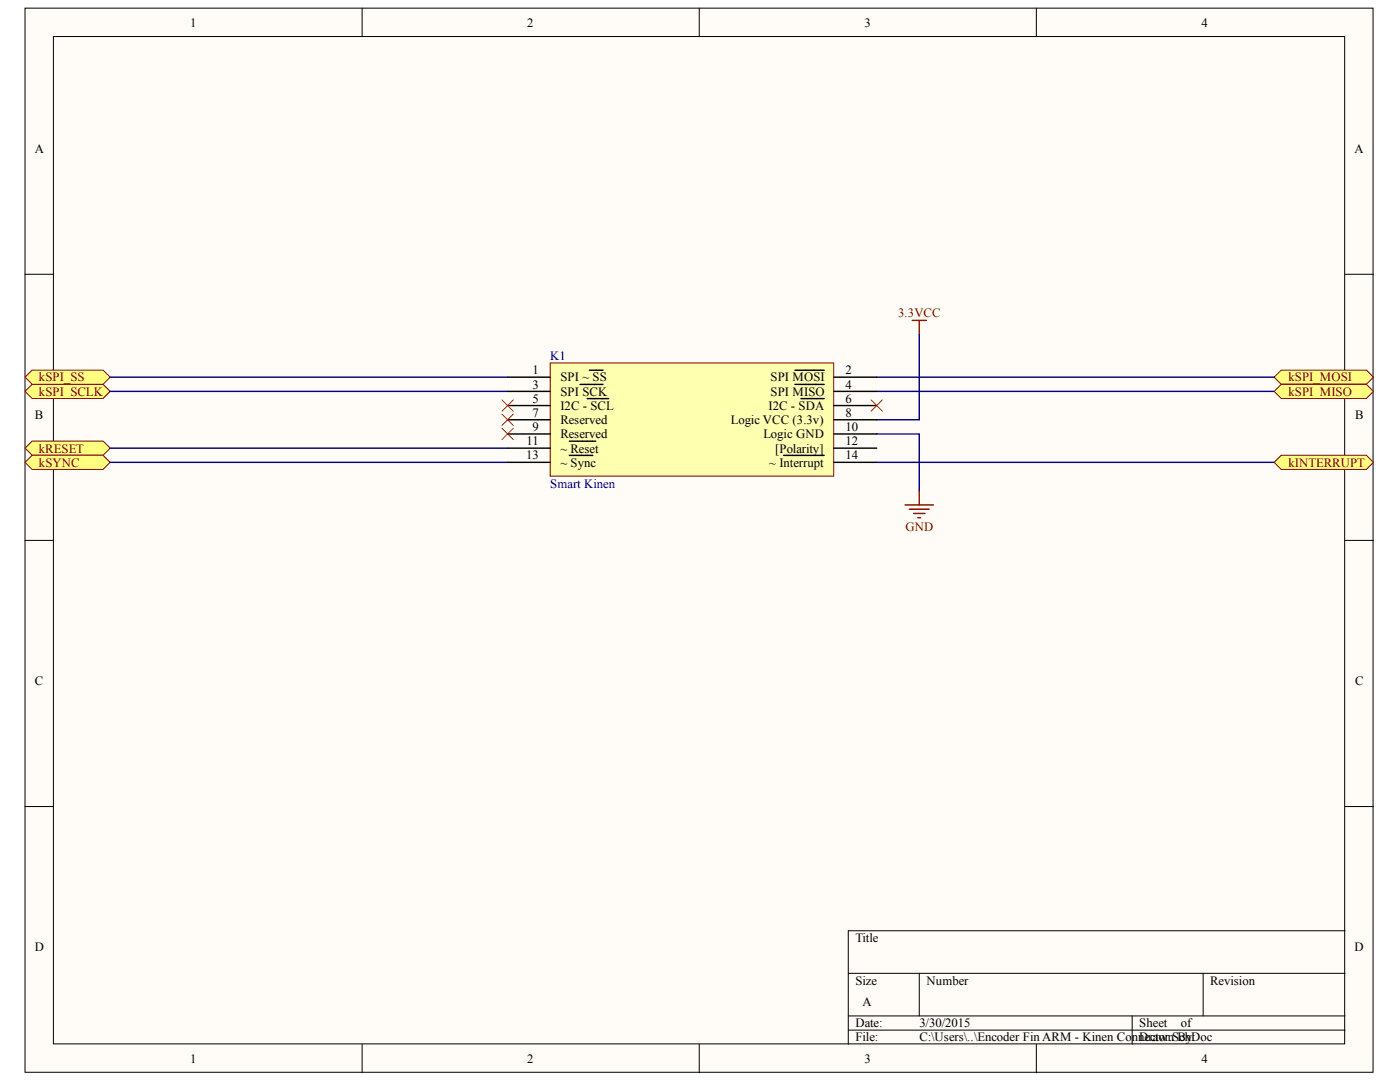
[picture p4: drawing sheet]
<svg xmlns="http://www.w3.org/2000/svg" width="279mm" height="216mm" viewBox="0 0 279 216" stroke-linecap="round" stroke-linejoin="round" font-family="sans-serif">
<g fill="#fffcf8" stroke="#000" stroke-width=".2">
<path d="M5 1.6h269v212.4h-269z"/>
<path d="M10.7 7.3h257.7v201h-257.7z"/>
</g>
<g fill="none" stroke="#000" stroke-width=".2">
<path d="M72.3 1.6v5.7M139.5 1.6v5.7M206.8 1.6v5.7M5 54.7h5.7M268.4 54.7h5.7M5 107.8h5.7M268.4 107.8h5.7M5 160.9h5.7M268.4 160.9h5.7M169.3 194.2h99.1M183.5 194.2v8.5M240.1 194.2v8.5"/>
<path d="M268.4 185.7h-99.1v22.7M72.3 208.4v5.6M139.5 208.4v5.6M169.3 202.7h99.1M169.3 205.5h99.1M206.8 208.4v5.6M225.9 202.7v5.7"/>
</g>
<g fill="#ffff80" stroke="#800000" stroke-width=".2">
<path d="M254.3 75.3l1.4-1.5h17l1.4 1.5-1.4 1.4h-17z" fill-rule="evenodd"/>
<path d="M254.3 78.1l1.4-1.4h17l1.4 1.4-1.4 1.4h-17z" fill-rule="evenodd"/>
<path d="M5 78.1l1.4-1.4h14.2l1.4 1.4-1.4 1.4h-14.2z" fill-rule="evenodd"/>
<path d="M5 75.3l1.4-1.5h14.2l1.4 1.5-1.4 1.4h-14.2z" fill-rule="evenodd"/>
</g>
<path d="M22 75.3h79.3M22 78.1h79.3M175 75.3h79.3M175 78.1h79.3M183.5 66.8v17h-8.5M175 86.6h8.5v11.3" fill="none" stroke="#000080" stroke-width=".28"/>
<path d="M182 63.9h2.9M183.5 63.9v2.9M183.5 97.9v2.9M180.6 100.8h5.7M181.5 101.6h3.9M182.3 102.5h2.3M183.2 103.3h.5" fill="none" stroke="#800000" stroke-width=".28"/>
<path d="M109.8 72.4h56.6v22.6h-56.6z" fill="#ffffb0" stroke="#800000" stroke-width=".2"/>
<g fill="none" stroke="#000" stroke-width=".28">
<path d="M101.3 75.3h8.5M101.3 78.1h8.5M115.8 76.7h4.5M117.2 79.5h4.3M117.6 73.9h2.7M158.6 73.9h5.9M158.6 76.7h5.9M159.8 79.5h4.7M166.5 75.3h8.5M166.5 78.1h8.5M101.3 80.9h8.5M101.3 83.8h8.5"/>
<path d="M101.3 86.6h8.5M101.3 89.4h8.5M101.3 92.3h8.5M113.6 88h5.3M113.6 90.9h4.7M156.4 90.9h8.1M166.5 80.9h8.5M166.5 83.8h8.5M166.5 86.6h8.5M166.5 89.4h8.5M166.5 92.3h8.5"/>
</g>
<path d="M5 89.4l1.4-1.4h14.2l1.4 1.4-1.4 1.4h-14.2z" fill-rule="evenodd" fill="#ffff80" stroke="#800000" stroke-width=".2"/>
<path d="M22 89.4h79.3" fill="none" stroke="#000080" stroke-width=".28"/>
<path d="M100.2 79.8l2.2 2.3M102.4 79.8l-2.2 2.3M173.8 79.8l2.3 2.3M176.1 79.8l-2.3 2.3M100.2 82.6l2.2 2.3M100.2 85.5l2.2 2.2M102.4 82.6l-2.2 2.3M102.4 85.5l-2.2 2.2" fill="none" stroke="#f00" stroke-width=".2"/>
<path d="M254.3 92.3l1.4-1.5h17l1.4 1.5-1.4 1.4h-17z" fill-rule="evenodd" fill="#ffff80" stroke="#800000" stroke-width=".2"/>
<path d="M175 92.3h79.3" fill="none" stroke="#000080" stroke-width=".28"/>
<path d="M5 92.3l1.4-1.5h14.2l1.4 1.5-1.4 1.4h-14.2z" fill-rule="evenodd" fill="#ffff80" stroke="#800000" stroke-width=".2"/>
<path d="M22 92.3h79.3" fill="none" stroke="#000080" stroke-width=".28"/>
<g font-size="2.5">
<text x="38" y="5.3">1</text>
<text x="105.2" y="5.3">2</text>
<text x="172.6" y="5.3">3</text>
<text x="239.8" y="5.3">4</text>
<text x="6.9" y="30.4">A</text>
<text x="270.3" y="30.4">A</text>
<text x="106.2" y="74.7">1</text>
<text x="106.2" y="77.6">3</text>
<text x="111.8" y="76.1">SPI ~ SS</text>
<text x="153.8" y="76.1">SPI MOSI</text>
<text x="168.8" y="74.7">2</text>
<text x="168.8" y="77.6">4</text>
<text x="6.9" y="83.6">B</text>
<text x="106.2" y="80.3">5</text>
<text x="106.2" y="83.2">7</text>
<text x="111.8" y="79">SPI SCK</text>
<text x="111.8" y="81.8">I2C - SCL</text>
<text x="153.4" y="81.8">I2C - SDA</text>
<text x="153.8" y="79">SPI MISO</text>
<text x="168.8" y="80.3">6</text>
<text x="168.8" y="83.2">8</text>
<text x="270.4" y="83.6">B</text>
<text x="105.1" y="88.9">11</text>
<text x="106.2" y="86">9</text>
<text x="111.8" y="84.7">Reserved</text>
<text x="111.8" y="87.4">Reserved</text>
<text x="145.8" y="84.7">Logic VCC (3.3v)</text>
<text x="152.3" y="87.4">Logic GND</text>
<text x="168.8" y="86">10</text>
<text x="168.8" y="88.9">12</text>
<text x="105" y="91.7">13</text>
<text x="111.8" y="90.3">~ Reset</text>
<text x="111.8" y="93.1">~ Sync</text>
<text x="153.5" y="93.1">~ Interrupt</text>
<text x="154.7" y="90.3">[Polarity]</text>
<text x="168.8" y="91.7">14</text>
<text x="6.9" y="136.7">C</text>
<text x="270.4" y="136.7">C</text>
<text x="6.9" y="189.8">D</text>
<text x="170.7" y="188">Title</text>
<text x="270.3" y="189.8">D</text>
<text x="170.7" y="196.5">Size</text>
<text x="184.9" y="196.5">Number</text>
<text x="241.5" y="196.5">Revision</text>
<text x="172.1" y="200.8">A</text>
<text x="170.7" y="205">Date:</text>
<text x="170.7" y="207.8">File:</text>
<text x="183.5" y="205">3/30/2015</text>
<text x="183.5" y="207.8">C:\Users\..\Encoder Fin ARM - Kinen Connector.SBy:</text>
<text x="227.4" y="205">Sheet</text>
<text x="227.4" y="207.8">Drawn chDoc</text>
<text x="235.7" y="205">of</text>
<text x="38" y="212.1">1</text>
<text x="105.2" y="212.1">2</text>
<text x="172.6" y="212.1">3</text>
<text x="239.8" y="212.1">4</text>
</g>
<g font-size="2.5" fill="#800000">
<text x="179.2" y="63.3">3.3VCC</text>
<text x="7.8" y="76.1">kSPI_SS</text>
<text x="257.2" y="76.1">kSPI_MOS</text>
<text x="269" y="76.1">I</text>
<text x="7.8" y="79">kSPI_SCLK</text>
<text x="257.2" y="79">kSPI_MISO</text>
<text x="7.8" y="90.3">kRESET</text>
<text x="7.8" y="93.1">kSYNC</text>
<text x="257.2" y="93.1">kINTERRUPT</text>
<text x="180.7" y="105.9">GND</text>
</g>
<g font-size="2.5" fill="#000080">
<text x="109.8" y="71.9">K1</text>
<text x="109.8" y="97.3">Smart Kinen</text>
</g>
</svg>
